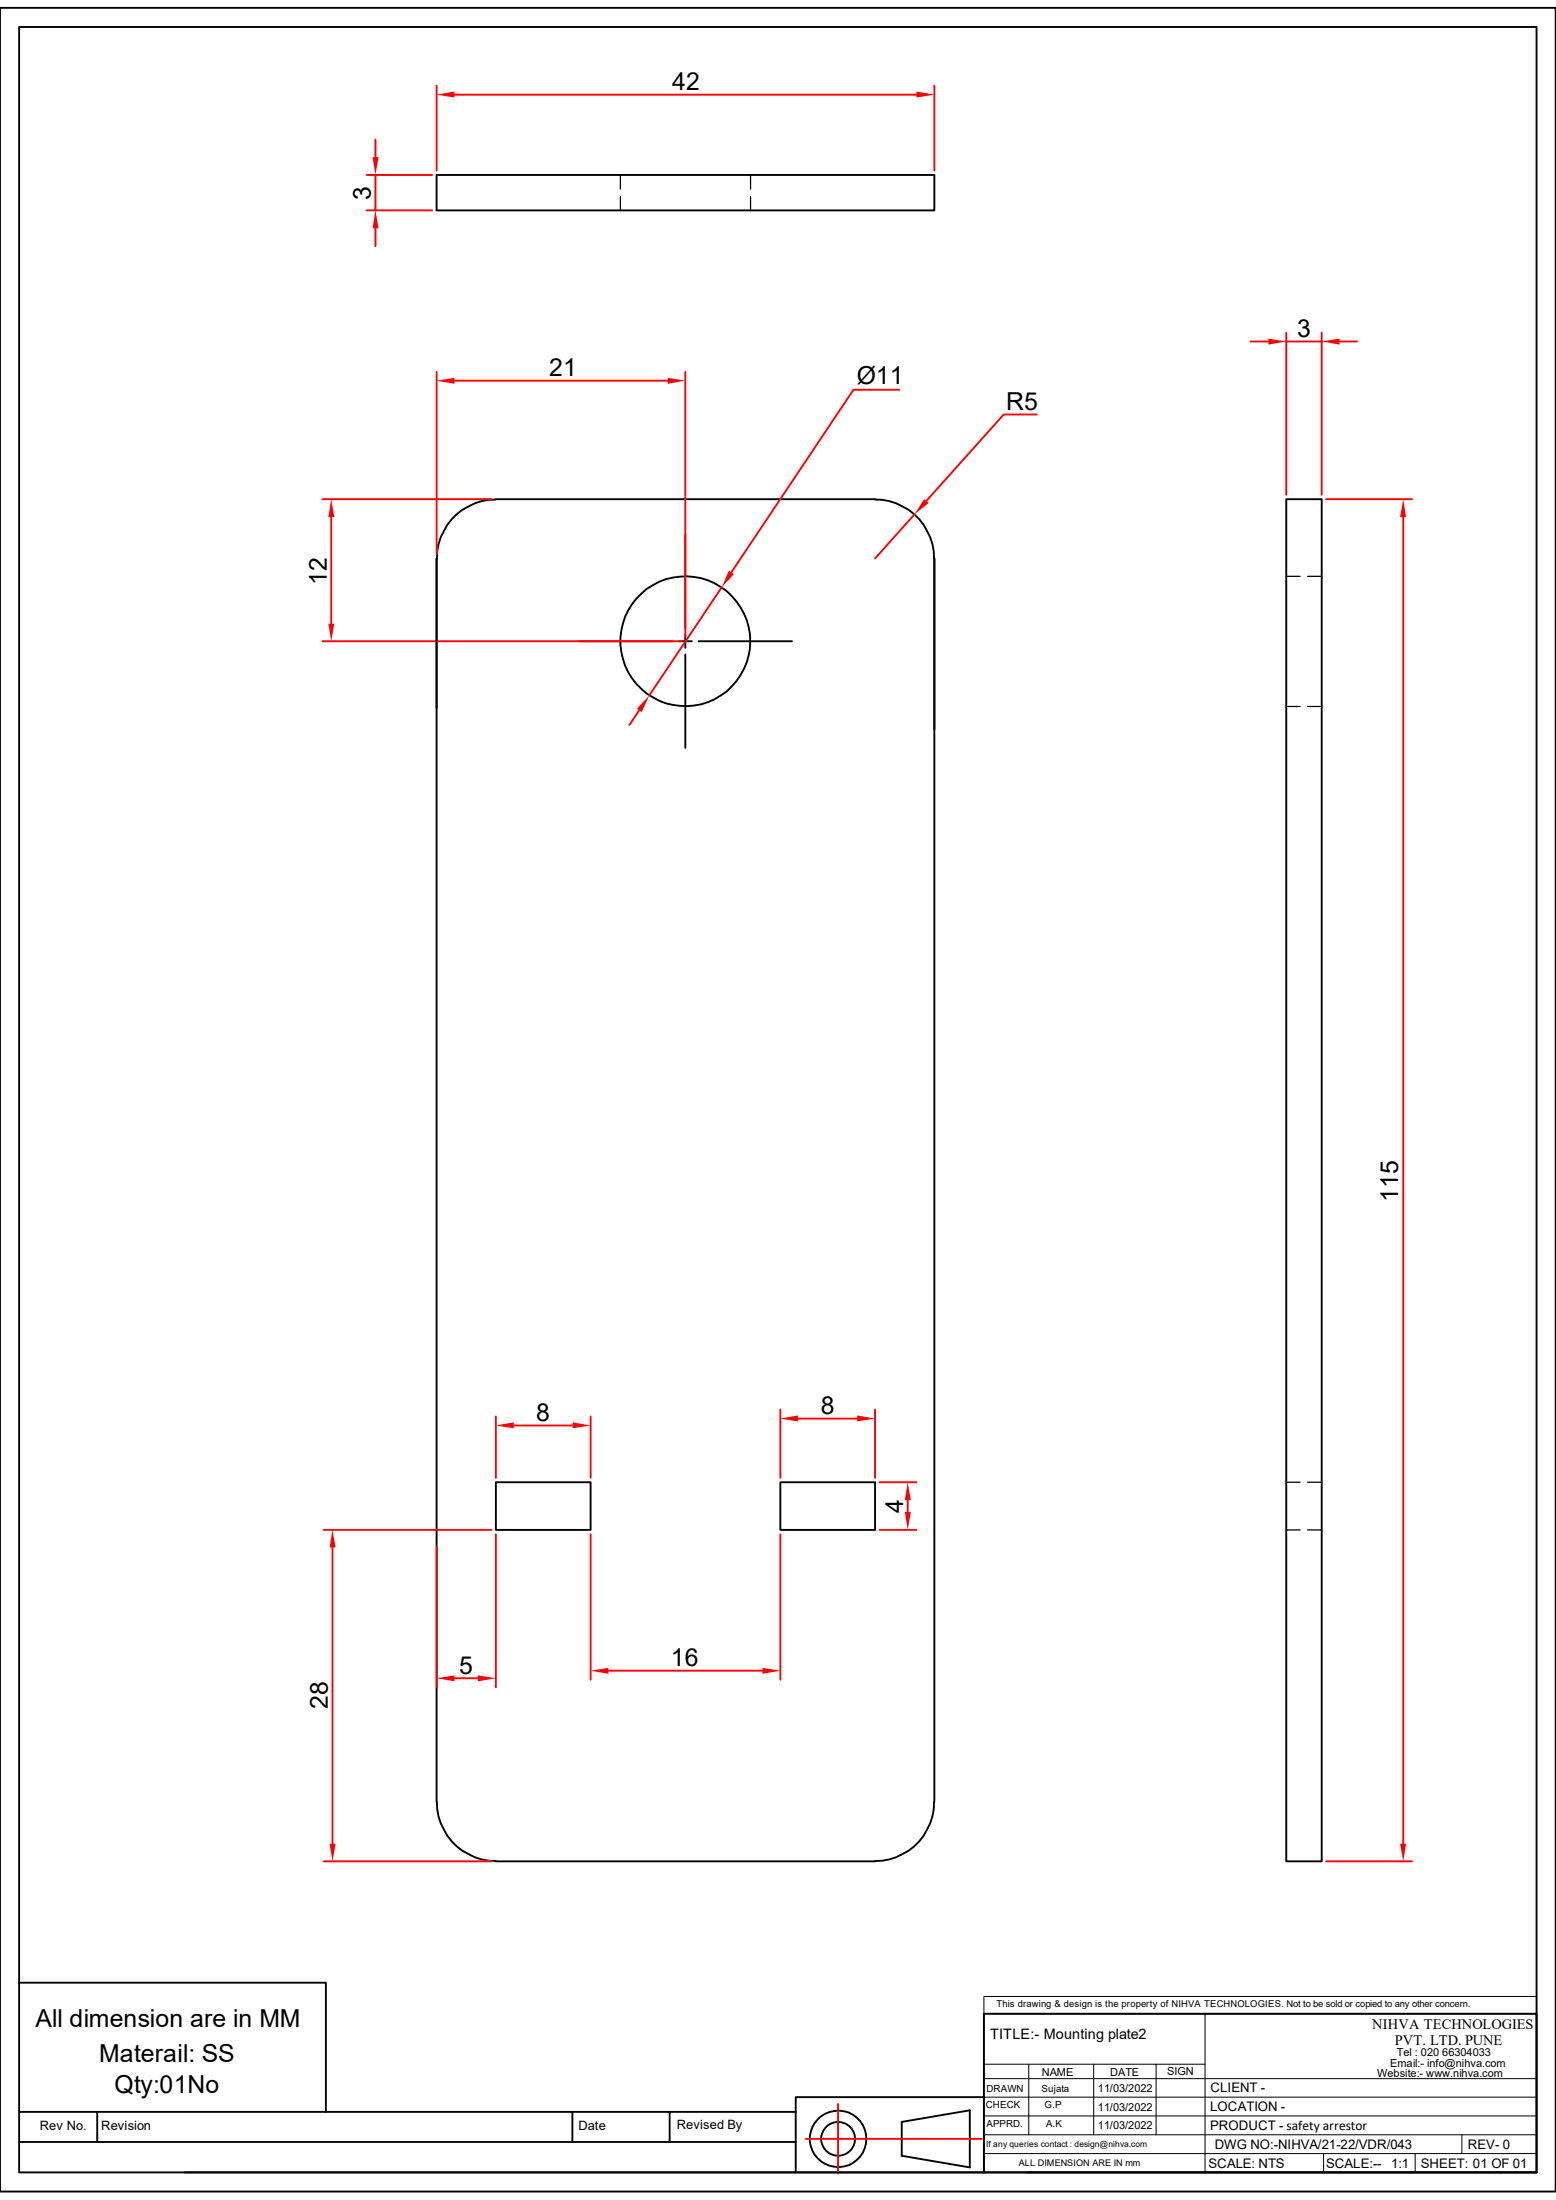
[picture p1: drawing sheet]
<svg xmlns="http://www.w3.org/2000/svg" width="210mm" height="297mm" viewBox="0 0 210 297" stroke-linecap="round" stroke-linejoin="round" font-family="sans-serif">
<g fill="none" stroke="#000" stroke-width=".25">
<path d="M0 1.1h210v294.8h-210zM2.6 3.6h204.8v289.7h-204.8zM58.9 75.4v167.9M66.9 67.4a7.9 7.9 0 0 0-7.9 8M66.9 67.4h51.2M118.1 67.4a7.9 7.9 0 0 1 8 8M126.1 75.4v167.9M173.6 67.4h4.8v183.9h-4.8zM66.9 200.1h12.8v6.4h-12.8zM105.3 200.1h12.8v6.4h-12.8zM59 243.3a7.9 7.9 0 0 0 7.9 7.9M66.9 251.3h51.2"/>
<path d="M126.1 243.3a7.9 7.9 0 0 1-8 7.9M138.4 293.3h69"/>
<circle cx="92.5" cy="86.6" r="8.7"/>
</g>
<path d="M132.8 269.5h74.6v2.4h-74.6zM162.6 271.9h44.8M132.8 288.2h74.6M132.8 285.7h74.6M132.8 283.1h74.6M132.8 280.6h74.6" fill="none" stroke="#000" stroke-width=".13"/>
<path d="M163 272.5h21.7v5.9h-21.7z" fill="#fff"/>
<path d="M132.8 271.9v21.4M132.8 278.7h29.8M134.1 271.9h28.5v21.4M138.9 278.7v9.5M147.6 278.7v9.5M156 278.7v9.5M132.8 290.7h74.6M178.6 290.7v2.6M191 290.7v2.6M197.3 288.2v2.5" fill="none" stroke="#000" stroke-width=".13"/>
<g fill="none" stroke="#000" stroke-width=".25">
<path d="M92.5 72.2v12.6M78.1 86.6h12.7M91.7 86.6h1.7M92.5 85.7v1.8M92.5 88.3v12.7M94.3 86.6h12.6M132.8 271.9h74.6v21.4h-74.6zM2.6 289.2h104.8M2.6 285.1h104.8M13.1 285.1v4.1M77.3 285.1v4.1M90.4 285.1v4.1"/>
<path d="M107.4 293.3h25.4M121.7 286.5l9.2-1.6v7.7l-9.2-1.6zM132.8 283.1h-25.4v10.2h-82.5"/>
<circle cx="113.1" cy="288.8" r="2.29"/>
<circle cx="113.1" cy="288.8" r="3.8"/>
</g>
<path d="M179 67.4h11.6M189.4 69.8v179.1M179 251.3h11.6M108.8 288.8h23.7M113.1 284.1v9.4" fill="none" stroke="#f00" stroke-width=".25"/>
<path d="M173.6 77.8h1.9M176.5 77.8h1.9M173.6 95.4h1.9M176.5 95.4h1.9M173.6 200.1h1.9M173.6 206.5h1.9M176.5 200.1h1.9M176.5 206.5h1.9" fill="none" stroke="#000" stroke-width=".17"/>
<g fill="#f00">
<path d="M189 248.9h.8l-.4 2.4z"/>
<path d="M189.4 67.4l.4 2.4h-.8z"/>
</g>
<path d="M168.8 46.1h2.4M173.6 44.9v21.9M173.6 46.1h4.8M178.4 44.9v21.9M180.8 46.1h2.4" fill="none" stroke="#f00" stroke-width=".25"/>
<g fill="#f00">
<path d="M171.2 45.7l2.4 .4-2.4 .4z"/>
<path d="M178.4 46.1l2.4-.4v.8z"/>
</g>
<path d="M43.5 67.4h22.8M44.7 69.8v14.4M43.5 86.6h48.4" fill="none" stroke="#f00" stroke-width=".25"/>
<g fill="#f00">
<path d="M44.7 67.4l.4 2.4h-.8z"/>
<path d="M44.3 84.2h.8l-.4 2.4z"/>
</g>
<path d="M58.9 50.2v24.6M61.3 51.4h28.8M92.5 50.2v35.8" fill="none" stroke="#f00" stroke-width=".25"/>
<g fill="#f00">
<path d="M58.9 51.4l2.4-.4v.8z"/>
<path d="M90.1 51l2.4 .4-2.4 .4z"/>
</g>
<path d="M121.4 52.6h-6.2l-16.5 24.7M97.4 79.3l-9.8 14.6M86.3 95.9l-1.3 2" fill="none" stroke="#f00" stroke-width=".25"/>
<g fill="#f00">
<path d="M87.6 93.9l-1 2.2-.6-.4z"/>
<path d="M98.4 77l.7 .5-1.7 1.8z"/>
</g>
<path d="M140 56h-4.5l-10.5 11.6M123.4 69.4l-5.3 6" fill="none" stroke="#f00" stroke-width=".25"/>
<path d="M124.7 67.4l.6 .5-1.9 1.5z" fill="#f00"/>
<path d="M58.9 208.9v18.9M66.9 207.1v20.7M61.3 226.6h3.2" fill="none" stroke="#f00" stroke-width=".25"/>
<g fill="#f00">
<path d="M58.9 226.6l2.4-.4v.8z"/>
<path d="M64.5 226.2l2.4 .4-2.4 .4z"/>
</g>
<path d="M79.7 207.1v19.7M105.3 207.1v19.7M82.1 225.6h20.8" fill="none" stroke="#f00" stroke-width=".25"/>
<g fill="#f00">
<path d="M79.7 225.6l2.4-.4v.8z"/>
<path d="M102.9 225.2l2.4 .4-2.4 .4z"/>
</g>
<path d="M66.9 191.2v8.3M69.3 192.4h8M79.7 191.2v8.3" fill="none" stroke="#f00" stroke-width=".25"/>
<g fill="#f00">
<path d="M66.9 192.4l2.4-.4v.8z"/>
<path d="M77.3 192l2.4 .4-2.4 .4z"/>
</g>
<path d="M105.3 190.3v9.2M107.7 191.5h8M118.1 190.3v9.2" fill="none" stroke="#f00" stroke-width=".25"/>
<g fill="#f00">
<path d="M105.3 191.5l2.4-.4v.8z"/>
<path d="M115.7 191.1l2.4 .4-2.4 .4z"/>
</g>
<path d="M118.7 200.1h5M118.7 206.5h5M122.5 202.5v1.6" fill="none" stroke="#f00" stroke-width=".25"/>
<g fill="#f00">
<path d="M122.5 200.1l.4 2.4h-.8z"/>
<path d="M122.1 204.1h.8l-.4 2.4z"/>
</g>
<path d="M43.7 206.5h22.6M44.9 208.9v40M43.7 251.3h22.6" fill="none" stroke="#f00" stroke-width=".25"/>
<g fill="#f00">
<path d="M44.5 248.9h.8l-.4 2.4z"/>
<path d="M44.9 206.5l.4 2.4h-.8z"/>
</g>
<path d="M58.9 23.6h67.2v4.8h-67.2zM58.9 75.4v20.2M126.1 75.4v23" fill="none" stroke="#000" stroke-width=".25"/>
<path d="M83.7 23.6v1.9M83.7 26.5v1.9M101.3 23.6v1.9M101.3 26.5v1.9" fill="none" stroke="#000" stroke-width=".17"/>
<path d="M58.9 11.6v11.4M61.3 12.8h62.4M126.1 11.6v11.4" fill="none" stroke="#f00" stroke-width=".25"/>
<g fill="#f00">
<path d="M58.9 12.8l2.4-.4v.8z"/>
<path d="M123.7 12.4l2.4 .4-2.4 .4z"/>
</g>
<path d="M50.7 18.8v2.4M49.5 23.6h8.8M49.5 28.4h8.8M50.7 23.6v4.8M50.7 30.8v2.4" fill="none" stroke="#f00" stroke-width=".25"/>
<g fill="#f00">
<path d="M50.3 21.2h.8l-.4 2.4z"/>
<path d="M50.7 28.4l.4 2.4h-.8z"/>
</g>
<path d="M2.6 267.7h41.4v17.4" fill="none" stroke="#000" stroke-width=".25"/>
<g font-size="3.3">
<text x="90.7" y="12.1">42</text>
<text x="50" y="27" transform="rotate(-90 50 27)">3</text>
<text x="175.1" y="45.5">3</text>
<text x="74.1" y="50.8">21</text>
<text x="115.7" y="51.9">Ø11</text>
<text x="135.8" y="55.3">R5</text>
<text x="44.1" y="79" transform="rotate(-90 44.1 79)">12</text>
<text x="188.7" y="162.3" transform="rotate(-90 188.7 162.3)">115</text>
<text x="72.4" y="191.8">8</text>
<text x="110.8" y="190.9">8</text>
<text x="121.9" y="204.2" transform="rotate(-90 121.9 204.2)">4</text>
<text x="62" y="225.9">5</text>
<text x="90.6" y="224.9">16</text>
<text x="44.2" y="230.8" transform="rotate(-90 44.2 230.8)">28</text>
<text x="4.8" y="273.6">All dimension are in MM</text>
<text x="13.4" y="278.4">Materail: SS</text>
<text x="15.5" y="282.5">Qty:01No</text>
</g>
<g font-size="1.9">
<text x="133.6" y="275.3">TITLE:- Mounting plate2</text>
<text x="185.2" y="273.9">NIHVA TECHNOLOGIES</text>
<text x="188.3" y="276.1">PVT. LTD. PUNE</text>
</g>
<g font-size="1.8">
<text x="163.3" y="287.6">PRODUCT - safety arrestor</text>
<text x="163.3" y="285">LOCATION -</text>
<text x="163.4" y="282.5">CLIENT -</text>
<text x="163.1" y="292.7">SCALE: NTS</text>
<text x="164" y="290.1">DWG NO:-NIHVA/21-22/VDR/043</text>
<text x="179" y="292.7">SCALE:--</text>
<text x="187.7" y="292.7">1:1</text>
<text x="191.8" y="292.7">SHEET: 01 OF 01</text>
<text x="198.1" y="290.1">REV- 0</text>
</g>
<g font-size="1.7">
<text x="5.4" y="287.5">Rev No.</text>
<text x="13.7" y="287.5">Revision</text>
<text x="78.1" y="287.5">Date</text>
<text x="91.4" y="287.4">Revised By</text>
</g>
<g font-size="1.5">
<text x="140.6" y="280.2">NAME</text>
<text x="149.9" y="280.2">DATE</text>
<text x="157.5" y="280.2">SIGN</text>
<text x="185.9" y="280.4">Website:- www.nihva.com</text>
<text x="187.6" y="279.1">Email:- info@nihva.com</text>
<text x="188.5" y="277.6">Tel : 020 66304033</text>
<text x="148.2" y="282.4">11/03/2022</text>
<text x="148.2" y="284.9">11/03/2022</text>
<text x="148.2" y="287.5">11/03/2022</text>
</g>
<g font-size="1.3">
<text x="134.5" y="271">This drawing &amp; design is the property of NIHVA TECHNOLOGIES. Not to be sold or copied to any other concern.</text>
<text x="133.1" y="284.6">CHECK</text>
<text x="133.1" y="282.4">DRAWN</text>
<text x="133.1" y="287.2">APPRD.</text>
<text x="140.6" y="282.4">Sujata</text>
<text x="141" y="284.6">G.P</text>
<text x="141.2" y="287.2">A.K</text>
</g>
<text font-size="1.2" x="137.5" y="292.4">ALL DIMENSION ARE IN mm</text>
<text font-size="1.1" x="133.1" y="289.8">If any queries contact : design@nihva.com</text>
</svg>
